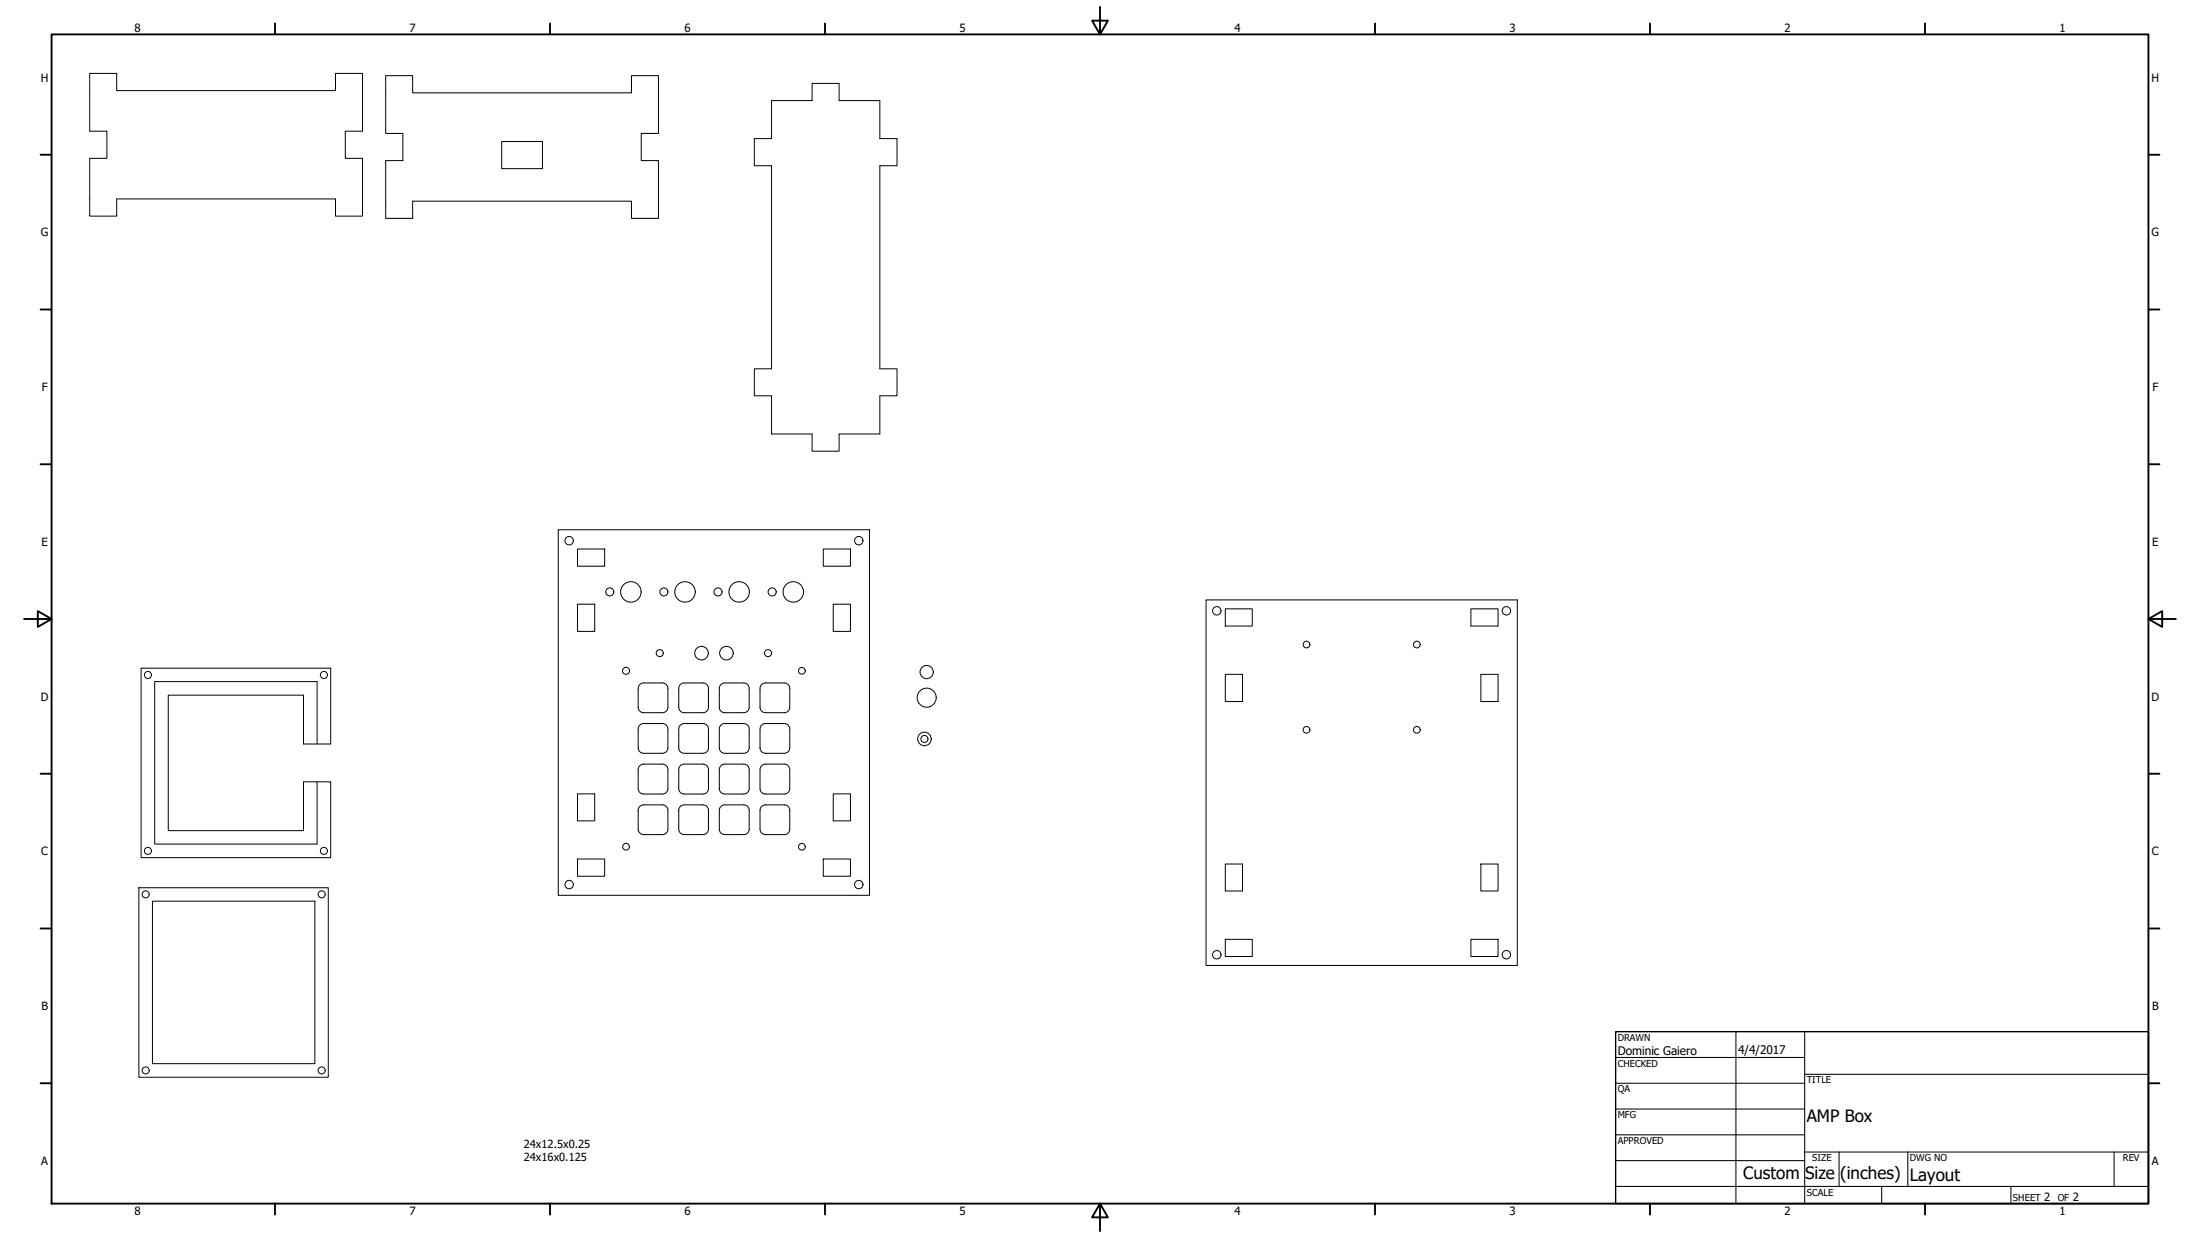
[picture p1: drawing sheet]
<svg xmlns="http://www.w3.org/2000/svg" width="813mm" height="457mm" viewBox="0 0 813 457" stroke-linecap="round" stroke-linejoin="round" font-family="sans-serif">
<!-- layer: Sketch Geometry (ANSI) -->
<g fill="none" stroke="#000" stroke-width=".37">
<path d="M33.1 27.1h10v6.4h80.9v-6.4h9.9v21.4h-6.3v10h6.3v21.3h-9.9v-6.3h-80.9v6.3h-10v-21.3h6.4v-10h-6.4zM142.5 27.9h10v6.4h80.8v-6.4h10v21.4h-6.4v10h6.4v21.3h-10v-6.3h-80.8v6.3h-10v-21.3h6.3v-10h-6.3zM285.1 37.1h14.9v-6.3h10v6.3h15.1v14.1h6.3v10h-6.3v75h6.3v10h-6.3v14.1h-15.1v6.3h-10v-6.3h-14.9v-14.1h-6.4v-10h6.4v-75h-6.4v-10h6.4zM185.4 52.3h15v10h-15zM206.2 195.6h115v135h-115zM213.4 202.8h10v6.3h-10zM304.2 202.8h10v6.3h-10zM213.4 223.1h6.3v10.1h-6.3zM307.8 223.1h6.4v10.1h-6.4zM445.6 221.6h115v135h-115zM452.7 224.9h10v6.3h-10zM543.4 224.9h10.1v6.3h-10.1z"/>
<path d="M52.1 246.8h70.1v28h-10.1v-18.1h-49.9v50.1h49.9v-18.1h10.1v28h-70.1zM236.4 252.8l1.4-.6h7l1.4 .6 .6 1.4v7l-.6 1.4-1.4 .6h-7l-1.4-.6-.6-1.4v-7zM259.7 252.2l1.1 .3 .9 1.2v7.5l-.5 1.4-1.5 .6M259.8 252.2l-7.6 .1-1.2 .9-.2 1v7l.5 1.4 1.5 .6h7M266.3 252.8l1.5-.6h7l1.4 .6 .6 1.4v7l-.6 1.4-1.4 .6h-7.1l-1.4-.6-.6-1.4v-7zM282.8 252.2l7.5 .1 1.2 .9 .3 1v7l-.6 1.4-1.4 .6h-7M282.8 252.2l-1.4 .6-.6 1.4 .1 7.5 .9 1.2 1 .3M452.7 249h6.3v10.1h-6.3zM547.1 249h6.4v10.1h-6.4zM117.2 274.8v-23.1h-60.1v60h60.1v-23M235.8 276.2l.6 1.4 1.3 .6 7.6-.1 1.2-.9 .3-1M235.8 276.2v-7.5l.6-.9 1.3-.6h7.1l1.4 .6 .6 1.4v7"/>
<path d="M250.8 276.2l.2 1 1.2 .9 7.6 .1M259.7 267.2l1.1 .3 .9 1.2v7.5M259.8 267.2h-7l-1.5 .6-.5 1.4v7M261.7 276.2l-.5 1.4-1.5 .6M265.7 276.2l.6 1.4 1.5 .6 7.5-.1 1.2-.9 .3-1M265.7 276.2v-7l.6-1.4 1.5-.6h7l1 .3 .9 1.2 .1 7.5M280.8 276.2l.6 1.4 1.4 .6M282.8 267.2h7l1.4 .6 .6 1.4v7M282.8 267.2l-1 .3-.9 1.2-.1 7.5M291.8 276.2l-.3 1-1.2 .9-7.5 .1M213.4 293.2h6.3v9.9h-6.3zM236.4 297.8l1.3-.6h7.1l1.4 .6 .6 1.4v7l-.6 1.4-1.4 .6h-7l-1.4-.6-.6-1.4v-7z"/>
<path d="M236.4 282.8l1.3-.6h7.1l1.4 .6 .6 1.4v7l-.6 1.5-1.4 .5h-7l-1.4-.5-.6-1.5v-7zM259.7 297.2l1.1 .3 .9 1.2v7.5l-.5 1.4-1.5 .6M259.7 282.2l1.1 .3 .9 1.2v7.5l-.5 1.5-1.5 .5M259.8 297.2l-7.6 .1-1.2 .9-.2 1v7l.5 1.4 1.5 .6h7M259.8 282.2l-7.6 .1-1.2 .9-.2 1v7l.5 1.5 1.5 .5h7M266.3 297.8l1.5-.6h7l1.4 .6 .6 1.4v7l-.6 1.4-1.4 .6h-7.1l-1.4-.6-.6-1.4v-7zM266.3 282.8l1.5-.6h7l1.4 .6 .6 1.4v7l-.6 1.5-1.4 .5h-7.1l-1.4-.5-.6-1.5v-7zM282.8 297.2l7.5 .1 1.2 .9 .3 1v7l-.6 1.4-1.4 .6h-7M282.8 282.2l7.5 .1 1.2 .9 .3 1v7l-.6 1.5-1.4 .5h-7M282.8 297.2l-1.4 .6-.6 1.4 .1 7.6 .9 1.2 1 .2M282.8 282.2l-1.4 .6-.6 1.4 .1 7.6 .9 1.2 1 .2M307.8 293.2h6.4v9.9h-6.4z"/>
<path d="M213.4 317.2h10v6.4h-10zM304.2 317.2h10v6.4h-10zM452.7 319.1h6.3v10h-6.3zM547.1 319.1h6.4v10h-6.4zM51.3 327.9h70v69.9h-70zM56.3 332.8h60v60h-60zM452.7 346.9h10v6.4h-10zM543.4 346.9h10.1v6.4h-10.1z"/>
<circle cx="210.3" cy="199.7" r="1.56"/>
<circle cx="317.3" cy="199.7" r="1.56"/>
<circle cx="225.3" cy="218.6" r="1.49"/>
<circle cx="233.1" cy="218.6" r="3.8"/>
<circle cx="245.3" cy="218.6" r="1.49"/>
<circle cx="253.1" cy="218.6" r="3.8"/>
<circle cx="265.3" cy="218.6" r="1.49"/>
<circle cx="273.1" cy="218.6" r="3.8"/>
<circle cx="285.3" cy="218.6" r="1.49"/>
<circle cx="293.1" cy="218.6" r="3.8"/>
<circle cx="449.5" cy="225.6" r="1.56"/>
<circle cx="482.7" cy="238" r="1.24"/>
<circle cx="523.5" cy="238" r="1.24"/>
<circle cx="556.5" cy="225.6" r="1.56"/>
<circle cx="54.6" cy="249.3" r="1.3"/>
<circle cx="119.7" cy="249.3" r="1.3"/>
<circle cx="231.3" cy="247.7" r="1.3"/>
<circle cx="243.7" cy="241.2" r="1.3"/>
<circle cx="259.2" cy="241.2" r="2.51"/>
<circle cx="268.4" cy="241.2" r="2.51"/>
<circle cx="283.7" cy="241.2" r="1.3"/>
<circle cx="296.3" cy="247.7" r="1.24"/>
<circle cx="342.4" cy="257.7" r="3.5"/>
<circle cx="342.4" cy="248.2" r="2.44"/>
<circle cx="341.5" cy="272.9" r="2.51"/>
<circle cx="341.5" cy="272.9" r="1.3"/>
<circle cx="482.7" cy="269.5" r="1.24"/>
<circle cx="523.5" cy="269.5" r="1.24"/>
<circle cx="54.6" cy="314.2" r="1.3"/>
<circle cx="119.7" cy="314.2" r="1.3"/>
<circle cx="231.3" cy="312.7" r="1.24"/>
<circle cx="296.3" cy="312.7" r="1.24"/>
<circle cx="53.8" cy="330.3" r="1.3"/>
<circle cx="118.8" cy="330.3" r="1.3"/>
<circle cx="210.3" cy="326.7" r="1.56"/>
<circle cx="317.3" cy="326.7" r="1.56"/>
<circle cx="449.5" cy="352.6" r="1.56"/>
<circle cx="556.5" cy="352.6" r="1.56"/>
<circle cx="53.8" cy="395.3" r="1.3"/>
<circle cx="118.8" cy="395.3" r="1.3"/>
</g>
<!-- layer: Title (ANSI) -->
<g fill="none" stroke="#000" stroke-width=".38">
<path d="M596.9 390.5h69.8M641.3 381v63.5M666.7 396.7h127M666.7 381v63.5M596.9 400h69.8M596.9 409.6h69.8M596.9 419.1h69.8M596.9 438.1h196.8M596.9 428.6h69.8M666.7 425.4h127M679.4 425.4v12.7M695.2 438.1v6.4"/>
<path d="M704.8 425.4v12.7M742.9 438.1v6.4M781 425.4v12.7"/>
</g>
<path d="M596.9 381h196.8v63.5h-196.8z" fill="none" stroke="#000" stroke-width=".51"/>
<!-- layer: Border (ANSI) -->
<g fill="none" stroke="#000" stroke-width=".7">
<path d="M19 12.7h774.7v431.8h-774.7zM101.6 8.6v4.1M203.2 8.6v4.1M304.8 8.6v4.1M406.4 2.5v10.2l-2.9-5.1h5.8l-2.9 5.1M508 8.6v4.1M609.6 8.6v4.1M711.2 8.6v4.1M15 57.1h4M793.7 57.1h4.1M15 114.3h4M793.7 114.3h4.1"/>
<path d="M15 171.4h4M793.7 171.4h4.1M8.9 228.6h10.1l-5-2.9v5.8l5-2.9M793.7 228.6l5.1 2.9v-5.8l-5.1 2.9h10.2M15 285.7h4M793.7 285.7h4.1M15 342.9h4M793.7 342.9h4.1M15 400h4M793.7 400h4.1M101.6 444.5v4.1M203.2 444.5v4.1"/>
<path d="M304.8 444.5v4.1M406.4 444.5l2.9 5.1h-5.8l2.9-5.1v10.2M508 444.5v4.1M609.6 444.5v4.1M711.2 444.5v4.1"/>
</g>
<g font-size="6.3">
<text x="667.5" y="414.4">AMP Box</text>
<text x="644" y="435.5">Custom</text>
<text x="666.9" y="435.5">Size</text>
<text x="679.9" y="435.5">(inches)</text>
<text x="705.6" y="436.1">Layout</text>
</g>
<g font-size="4.4">
<text x="597.7" y="389.7">Dominic Gaiero</text>
<text x="642.1" y="389.1">4/4/2017</text>
</g>
<g font-size="4.2">
<text x="49.7" y="11.7">8</text>
<text x="151.3" y="11.7">7</text>
<text x="252.9" y="11.7">6</text>
<text x="354.5" y="11.7">5</text>
<text x="456.1" y="11.7">4</text>
<text x="557.7" y="11.7">3</text>
<text x="659.3" y="11.7">2</text>
<text x="760.9" y="11.7">1</text>
<text x="15.1" y="30.1">H</text>
<text x="794.9" y="30.1">H</text>
<text x="15.1" y="87.2">G</text>
<text x="794.9" y="87.2">G</text>
<text x="15.4" y="144.4">F</text>
<text x="795.2" y="144.4">F</text>
<text x="15.3" y="201.5">E</text>
<text x="795.1" y="201.5">E</text>
<text x="15.1" y="258.7">D</text>
<text x="794.9" y="258.7">D</text>
<text x="15.2" y="315.8">C</text>
<text x="795" y="315.8">C</text>
<text x="15.3" y="373">B</text>
<text x="795.1" y="373">B</text>
<text x="15.2" y="430.1">A</text>
<text x="795" y="430.1">A</text>
<text x="755.3" y="443.7">2</text>
<text x="765.8" y="443.7">2</text>
<text x="49.7" y="448.6">8</text>
<text x="151.3" y="448.6">7</text>
<text x="252.9" y="448.6">6</text>
<text x="354.5" y="448.6">5</text>
<text x="456.1" y="448.6">4</text>
<text x="557.7" y="448.6">3</text>
<text x="659.3" y="448.6">2</text>
<text x="760.9" y="448.6">1</text>
</g>
<g font-size="4.1">
<text x="193.5" y="423.9">24x12.5x0.25</text>
<text x="193.5" y="428.8">24x16x0.125</text>
</g>
<g font-size="3.5">
<text x="597.7" y="384.3">DRAWN</text>
<text x="597.7" y="393.9">CHECKED</text>
<text x="667.5" y="400">TITLE</text>
<text x="597.7" y="403.4">QA</text>
<text x="597.7" y="412.9">MFG</text>
<text x="597.7" y="422.5">APPROVED</text>
<text x="669.5" y="428.8">SIZE</text>
<text x="705.6" y="428.8">DWG NO</text>
<text x="784.3" y="428.8">REV</text>
<text x="667.5" y="441.5">SCALE</text>
<text x="743.7" y="443.7">SHEET</text>
<text x="760.2" y="443.7">OF</text>
</g>
</svg>
